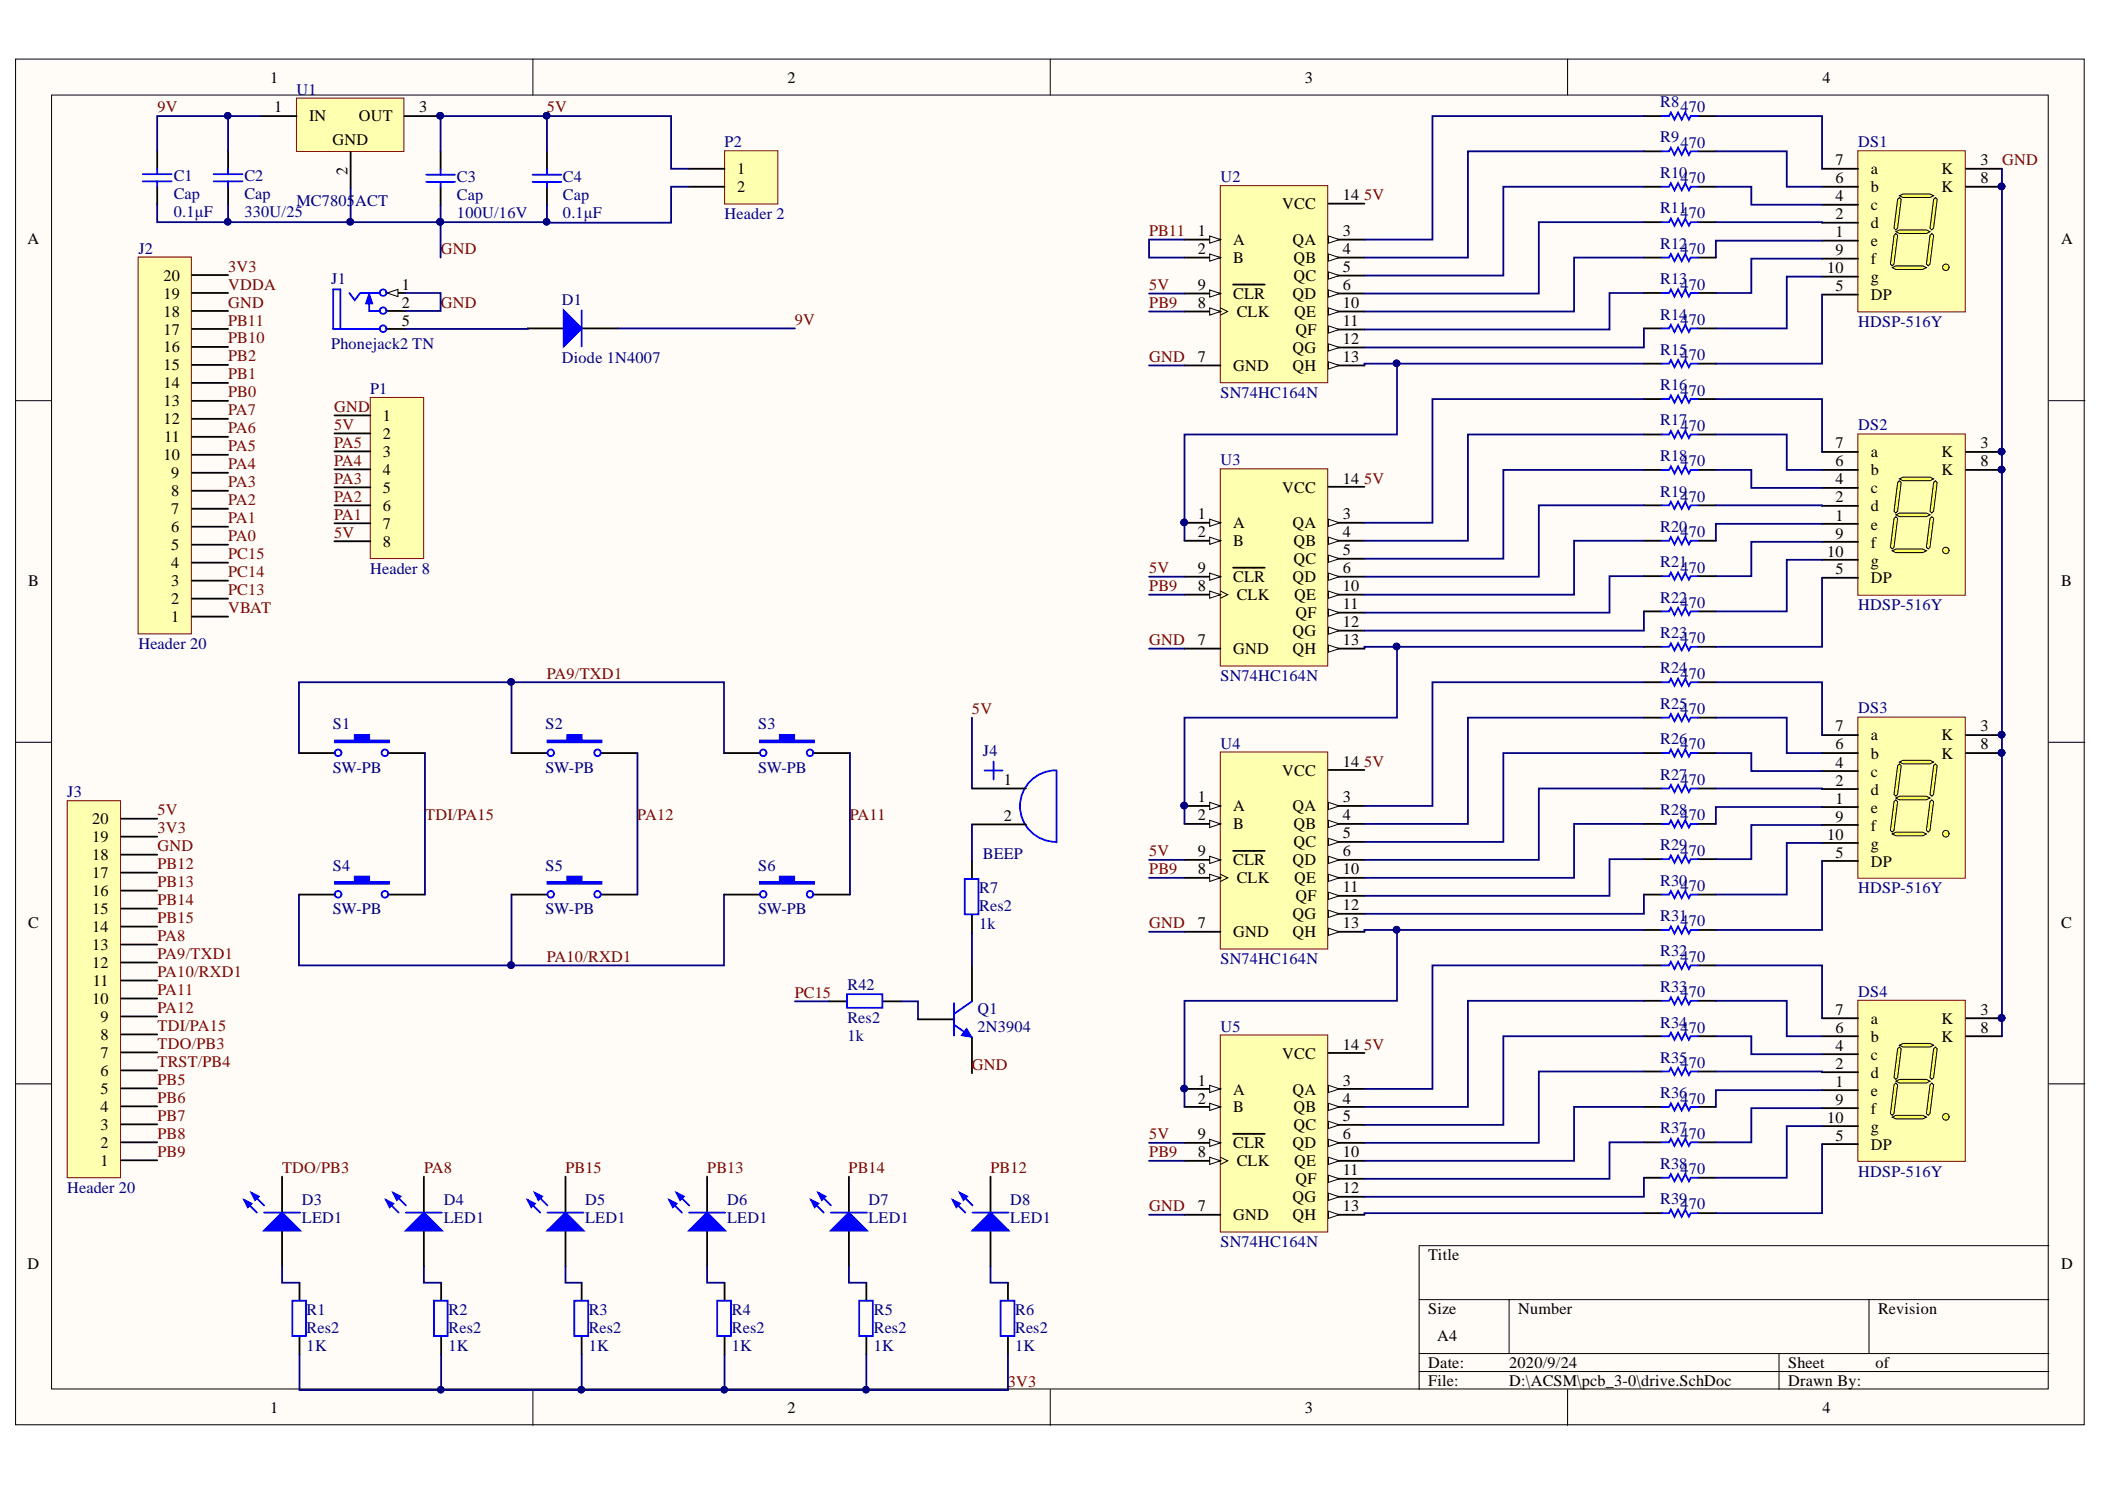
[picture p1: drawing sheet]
# Altium project drive.PrjPCB
1 sheet, 73 parts. Net scope: global (net labels, ports and power ports of the same name join across sheets).
Board files: drive.PcbDoc, cfy.PcbDoc

## Sheet drive.SchDoc
size A4

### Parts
C1  Cap  value 0.1μF  [RAD-0.3]
C2  Cap  value 330U/25  [RAD-0.3]
C3  Cap  value 100U/16V  [RAD-0.3]
C4  Cap  value 0.1μF  [RAD-0.3]
D1  Diode 1N4007  [DO-41]
D3  LED1  [LED-1]
D4  LED1  [LED-1]
D5  LED1  [LED-1]
D6  LED1  [LED-1]
D7  LED1  [LED-1]
D8  LED1  [LED-1]
DS1  HDSP-516Y  [Case-5]
DS2  HDSP-516Y  [Case-5]
DS3  HDSP-516Y  [Case-5]
DS4  HDSP-516Y  [Case-5]
J1  Phonejack2 TN  [DC-005]
J2  Header 20  [HDR1X20]
J3  Header 20  [HDR1X20]
J4  BEEP  [Beep]
P1  Header 8  [HDR1X8]
P2  Header 2  [HDR1X2]
Q1  2N3904  [TO-92A]
R1  Res2  value 1K  [AXIAL-0.4]
R2  Res2  value 1K  [AXIAL-0.4]
R3  Res2  value 1K  [AXIAL-0.4]
R4  Res2  value 1K  [AXIAL-0.4]
R5  Res2  value 1K  [AXIAL-0.4]
R6  Res2  value 1K  [AXIAL-0.4]
R7  Res2  value 1k  [AXIAL-0.4]
R8  value 470  [AXIAL-0.3]  (hidden comment: Res1)
R9  value 470  [AXIAL-0.3]  (hidden comment: Res1)
R10  value 470  [AXIAL-0.3]  (hidden comment: Res1)
R11  value 470  [AXIAL-0.3]  (hidden comment: Res1)
R12  value 470  [AXIAL-0.3]  (hidden comment: Res1)
R13  value 470  [AXIAL-0.3]  (hidden comment: Res1)
R14  value 470  [AXIAL-0.3]  (hidden comment: Res1)
R15  value 470  [AXIAL-0.3]  (hidden comment: Res1)
R16  value 470  [AXIAL-0.3]  (hidden comment: Res1)
R17  value 470  [AXIAL-0.3]  (hidden comment: Res1)
R18  value 470  [AXIAL-0.3]  (hidden comment: Res1)
R19  value 470  [AXIAL-0.3]  (hidden comment: Res1)
R20  value 470  [AXIAL-0.3]  (hidden comment: Res1)
R21  value 470  [AXIAL-0.3]  (hidden comment: Res1)
R22  value 470  [AXIAL-0.3]  (hidden comment: Res1)
R23  value 470  [AXIAL-0.3]  (hidden comment: Res1)
R24  value 470  [AXIAL-0.3]  (hidden comment: Res1)
R25  value 470  [AXIAL-0.3]  (hidden comment: Res1)
R26  value 470  [AXIAL-0.3]  (hidden comment: Res1)
R27  value 470  [AXIAL-0.3]  (hidden comment: Res1)
R28  value 470  [AXIAL-0.3]  (hidden comment: Res1)
R29  value 470  [AXIAL-0.3]  (hidden comment: Res1)
R30  value 470  [AXIAL-0.3]  (hidden comment: Res1)
R31  value 470  [AXIAL-0.3]  (hidden comment: Res1)
R32  value 470  [AXIAL-0.3]  (hidden comment: Res1)
R33  value 470  [AXIAL-0.3]  (hidden comment: Res1)
R34  value 470  [AXIAL-0.3]  (hidden comment: Res1)
R35  value 470  [AXIAL-0.3]  (hidden comment: Res1)
R36  value 470  [AXIAL-0.3]  (hidden comment: Res1)
R37  value 470  [AXIAL-0.3]  (hidden comment: Res1)
R38  value 470  [AXIAL-0.3]  (hidden comment: Res1)
R39  value 470  [AXIAL-0.3]  (hidden comment: Res1)
R42  Res2  value 1k  [AXIAL-0.4]
S1  SW-PB  [SW9]
S2  SW-PB  [SW9]
S3  SW-PB  [SW9]
S4  SW-PB  [SW9]
S5  SW-PB  [SW9]
S6  SW-PB  [SW9]
U1  MC7805ACT  [221A-06]
U2  SN74HC164N  [N014]
U3  SN74HC164N  [N014]
U4  SN74HC164N  [N014]
U5  SN74HC164N  [N014]

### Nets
3V3: J2.20 J3.19 R1.1 R2.1 R3.1 R4.1 R5.1 R6.1
5V: C3.1 C4.1 J3.20 J4.1 P1.2 P1.8 P2.1 U1.3(OUT) U2.9(~{CLR}) U2.14(VCC) U3.9(~{CLR}) U3.14(VCC) U4.9(~{CLR}) U4.14(VCC) U5.9(~{CLR}) U5.14(VCC)
9V: C1.1 C2.1 D1.2(K) U1.1(IN)
GND: C1.2 C2.2 C3.2 C4.2 DS1.3(K) DS1.8(K) DS2.3(K) DS2.8(K) DS3.3(K) DS3.8(K) DS4.3(K) DS4.8(K) J1.1(T) J1.2(TN) J2.18 J3.18 P1.1 P2.2 Q1.1(E) U1.2(GND) U2.7(GND) U3.7(GND) U4.7(GND) U5.7(GND)
PA0: J2.5
PA1: J2.6 P1.7
PA2: J2.7 P1.6
PA3: J2.8 P1.5
PA4: J2.9 P1.4
PA5: J2.10 P1.3
PA6: J2.11
PA7: J2.12
PA8: D4.2(K) J3.13
PA9/TXD1: J3.12 S1.1 S2.1 S3.1
PA10/RXD1: J3.11 S4.1 S5.1 S6.1
PA11: J3.10 S3.2 S6.2
PA12: J3.9 S2.2 S5.2
PB0: J2.13
PB1: J2.14
PB2: J2.15
PB5: J3.5
PB6: J3.4
PB7: J3.3
PB8: J3.2
PB9: J3.1 U2.8(CLK) U3.8(CLK) U4.8(CLK) U5.8(CLK)
PB10: J2.16
PB11: J2.17 U2.1(A) U2.2(B)
PB12: D8.2(K) J3.17
PB13: D6.2(K) J3.16
PB14: D7.2(K) J3.15
PB15: D5.2(K) J3.14
PC13: J2.2
PC14: J2.3
PC15: J2.4 R42.2
TDI/PA15: J3.8 S1.2 S4.2
TDO/PB3: D3.2(K) J3.7
TRST/PB4: J3.6
VBAT: J2.1
VDDA: J2.19
NetD1_1: D1.1(A) J1.5(S)
NetD3_1: D3.1(A) R1.2
NetD4_1: D4.1(A) R2.2
NetD5_1: D5.1(A) R3.2
NetD6_1: D6.1(A) R4.2
NetD7_1: D7.1(A) R5.2
NetD8_1: D8.1(A) R6.2
NetDS1_1: DS1.1(e) R12.2
NetDS1_2: DS1.2(d) R11.2
NetDS1_4: DS1.4(c) R10.2
NetDS1_5: DS1.5(DP) R15.2
NetDS1_6: DS1.6(b) R9.2
NetDS1_7: DS1.7(a) R8.2
NetDS1_9: DS1.9(f) R13.2
NetDS1_10: DS1.10(g) R14.2
NetDS2_1: DS2.1(e) R20.2
NetDS2_2: DS2.2(d) R19.2
NetDS2_4: DS2.4(c) R18.2
NetDS2_5: DS2.5(DP) R23.2
NetDS2_6: DS2.6(b) R17.2
NetDS2_7: DS2.7(a) R16.2
NetDS2_9: DS2.9(f) R21.2
NetDS2_10: DS2.10(g) R22.2
NetDS3_1: DS3.1(e) R28.2
NetDS3_2: DS3.2(d) R27.2
NetDS3_4: DS3.4(c) R26.2
NetDS3_5: DS3.5(DP) R31.2
NetDS3_6: DS3.6(b) R25.2
NetDS3_7: DS3.7(a) R24.2
NetDS3_9: DS3.9(f) R29.2
NetDS3_10: DS3.10(g) R30.2
NetDS4_1: DS4.1(e) R36.2
NetDS4_2: DS4.2(d) R35.2
NetDS4_4: DS4.4(c) R34.2
NetDS4_5: DS4.5(DP) R39.2
NetDS4_6: DS4.6(b) R33.2
NetDS4_7: DS4.7(a) R32.2
NetDS4_9: DS4.9(f) R37.2
NetDS4_10: DS4.10(g) R38.2
NetJ4_2: J4.2 R7.2
NetQ1_2: Q1.2(B) R42.1
NetQ1_3: Q1.3(C) R7.1
NetR8_1: R8.1 U2.3(QA)
NetR9_1: R9.1 U2.4(QB)
NetR10_1: R10.1 U2.5(QC)
NetR11_1: R11.1 U2.6(QD)
NetR12_1: R12.1 U2.10(QE)
NetR13_1: R13.1 U2.11(QF)
NetR14_1: R14.1 U2.12(QG)
NetR15_1: R15.1 U2.13(QH) U3.1(A) U3.2(B)
NetR16_1: R16.1 U3.3(QA)
NetR17_1: R17.1 U3.4(QB)
NetR18_1: R18.1 U3.5(QC)
NetR19_1: R19.1 U3.6(QD)
NetR20_1: R20.1 U3.10(QE)
NetR21_1: R21.1 U3.11(QF)
NetR22_1: R22.1 U3.12(QG)
NetR23_1: R23.1 U3.13(QH) U4.1(A) U4.2(B)
NetR24_1: R24.1 U4.3(QA)
NetR25_1: R25.1 U4.4(QB)
NetR26_1: R26.1 U4.5(QC)
NetR27_1: R27.1 U4.6(QD)
NetR28_1: R28.1 U4.10(QE)
NetR29_1: R29.1 U4.11(QF)
NetR30_1: R30.1 U4.12(QG)
NetR31_1: R31.1 U4.13(QH) U5.1(A) U5.2(B)
NetR32_1: R32.1 U5.3(QA)
NetR33_1: R33.1 U5.4(QB)
NetR34_1: R34.1 U5.5(QC)
NetR35_1: R35.1 U5.6(QD)
NetR36_1: R36.1 U5.10(QE)
NetR37_1: R37.1 U5.11(QF)
NetR38_1: R38.1 U5.12(QG)
NetR39_1: R39.1 U5.13(QH)
